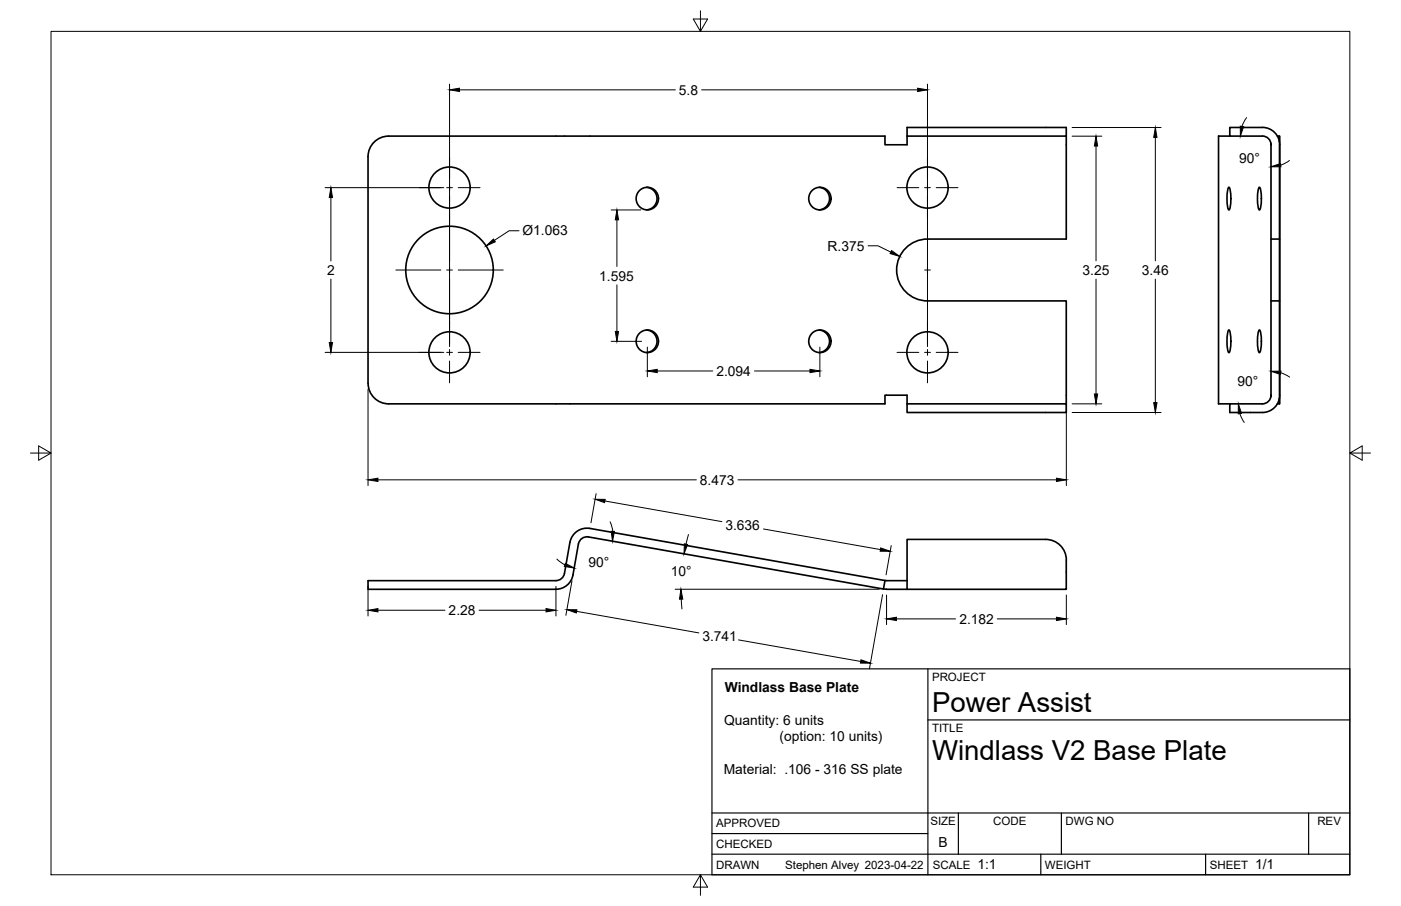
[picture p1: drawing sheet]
<svg xmlns="http://www.w3.org/2000/svg" width="432mm" height="279mm" viewBox="0 0 432 279" stroke-linecap="round" stroke-linejoin="round" font-family="sans-serif">
<!-- layer: Visible -->
<g fill="none" stroke="#000" stroke-width=".51">
<path d="M279.6 39.3h49v2.7h-49zM389.1 39.3h-10.1v2.7h10.1M389.1 39.3a5.3 5.3 0 0 1 5.3 5.3v77.3a5.3 5.3 0 0 1-5.3 5.3M199.3 57.8a3.5 3.5 0 0 1 3.2 3.4 3.5 3.5 0 0 1-3.2 3.5M252.5 57.8a3.5 3.5 0 0 1 3.2 3.4 3.5 3.5 0 0 1-3.2 3.5M279.6 42v2.6h-6.8v-2.6h-153a6.4 6.4 0 0 0-6.4 6.3v69.9a6.4 6.4 0 0 0 6.4 6.3h153v-2.6h6.8v2.6M328.6 42v31.7h-42.7a9.5 9.5 0 0 0-9.5 9.6 9.5 9.5 0 0 0 9.5 9.5h42.7v31.7M378.6 57.9l.2-.2a10.5 10.5 0 0 1 0 7 10.9 10.9 0 0 1-.2-6.8zM379 42h-3.4v82.5h3.4M388 57.9l.2-.2a10.5 10.5 0 0 1 0 7 10.9 10.9 0 0 1-.2-6.8zM389.1 42a2.68 2.68 0 0 1 2.7 2.6M391.7 44.2v.4"/>
<path d="M391.7 44.6v29.1h2.7M393.7 42h.6v1.7M394.3 42v82.5M391.7 73.7v48.2M391.7 92.8h2.7M199.3 101.8a3.5 3.5 0 0 1 3.2 3.5 3.5 3.5 0 0 1-3.2 3.4M252.5 101.8a3.5 3.5 0 0 1 3.2 3.5 3.5 3.5 0 0 1-3.2 3.4M378.6 101.9l.2-.2a10.5 10.5 0 0 1 0 7.1 10.9 10.9 0 0 1-.2-6.9zM388 101.9l.2-.2a10.5 10.5 0 0 1 0 7.1 10.9 10.9 0 0 1-.2-6.9zM279.6 124.5h49v2.7h-49zM389.1 124.5h-10.1v2.7h10.1M391.7 121.9v.4"/>
<path d="M391.8 121.9a2.68 2.68 0 0 1-2.7 2.6M394.3 122.8v1.7h-.6M272.8 179l-91-16a5.4 5.4 0 0 0-6.2 4.3l-1.8 10.1-.9 1.2-1 .4-58.5 .1v2.6h57.9M272.8 179l-.5 2.7-90.9-16.1a2.68 2.68 0 0 0-3.1 2.2l-1.7 9.5a5.3 5.3 0 0 1-5.2 4.4M272.8 179l6.8 .1M279.6 166.3h42.7a6.4 6.4 0 0 1 6.4 6.4l-.1 9h-49zM272.3 181.6l.9 .1M273.2 181.7h6.4"/>
<circle cx="138.6" cy="57.8" r="6.4"/>
<circle cx="285.9" cy="57.8" r="6.4"/>
<circle cx="199.5" cy="61.2" r="3.5"/>
<circle cx="252.7" cy="61.2" r="3.5"/>
<circle cx="138.5" cy="83.3" r="13.5"/>
<circle cx="138.6" cy="108.7" r="6.4"/>
<circle cx="199.5" cy="105.2" r="3.5"/>
<circle cx="252.7" cy="105.2" r="3.5"/>
<circle cx="285.9" cy="108.7" r="6.4"/>
</g>
<!-- layer: Border -->
<path d="M15.7 9.7h400.3v260.1h-400.3zM215.9 3.3v6.4l-2.2-3.8h4.4l-2.2 3.8M9.4 139.7h6.3l-3.8-2.2v4.4l3.8-2.2M416 139.7l3.8 2.2v-4.4l-3.8 2.2h6.4M215.9 269.8l2.2 3.8h-4.4l2.2-3.8v6.3" fill="none" stroke="#000" stroke-width=".31"/>
<!-- layer: Titleblock -->
<path d="M219.4 206.3h196.6v63.5h-196.6zM286 206.3v63.5M286 222h130M219.4 257.1h66.6M219.4 250.7h196.6M295.4 250.7v12.7M327.1 250.7v12.7M403.3 250.7v12.7M219.4 263.4h196.6M320.8 263.4v6.4M371.6 263.4v6.4" fill="none" stroke="#000" stroke-width=".36"/>
<!-- layer: FD_Dimensions -->
<g fill="none" stroke="#000" stroke-width=".31">
<path d="M138.6 25.9v81M141.6 27.7h66.6M216.3 27.7h66.5M285.9 25.9v81M330.4 39.3h27.5M384.2 36.3l-1.4 2.7M100.2 57.9h36.6M330.4 42h9.2M337.8 45v35.4M356.1 42.4v38M397.4 49.5l-2.7 1.4M102 60.9v19.6"/>
<path d="M160 71.2h-3.1l-4.5 2.9M188.4 64.7h9.1M190.1 67.8v14.4M267.5 75.8h3.1l4 1.9M102 86.1v19.5M190.1 87.8v14.4M337.8 86.1v35.4M356.1 86.1v38.1M100.2 108.7h36.6M113.4 120v29.8M188.4 105.3h9.3M199.5 107v9.2"/>
<path d="M202.6 114.4h17.1M232.5 114.4h17.1M252.7 107v9.2M394.7 115l2.8 1.3M328.7 123.7v26.1M330.4 127.2h27.5M330.4 124.5h9.2M382.1 127.5l1.4 2.8M116.5 148h98.1M183.7 152.2l-1.6 9M186.4 154.5l36.1 6.4M227.5 148h98.1"/>
<path d="M171.6 172.4l2.5 1.8M176.3 179.1l-1.9 10.7M188 160.9l.9 3M212.2 164.8l-.8 3M235.3 163.1l36.1 6.4M274.7 168.3l-1.6 9M113.4 180.8v9.2M116.5 188.2h20.6M147.7 188.2h20.6M171.3 180.8v9.2M177.7 188.5l37.7 6.7M208.1 181.7h62.9"/>
<path d="M210 184.7l.2 3.1M227.6 197.3l37.7 6.7M272 183.4l-4 22.9M273.2 183.5v9.1M276.3 190.9h18.2M307.4 190.9h18.2M328.7 183.5v9.1"/>
</g>
<g fill="#000" stroke="#000" stroke-width=".31">
<path d="M138.6 27.7l3-.5v1zM282.8 27.2l3.1 .5-3.1 .5zM382.3 38.9l1 .2-1 2.9zM337.8 42l.5 3h-1zM356.1 39.3l.5 3.1h-1zM391.7 51.4l3-1 .1 1zM102 57.9l.5 3h-1zM149.8 75.8l2.3-2.1 .6 .9zM190.1 64.7l.5 3.1h-1zM274.8 77.3l2.5 1.8-3-.9zM101.5 105.6h1l-.5 3.1zM189.6 102.2h1l-.5 3.1z"/>
<path d="M199.5 114.4l3.1-.5v1zM249.6 113.9l3.1 .5-3.1 .5zM391.7 114.5l3.1-.1-.1 1.1zM337.3 121.5h1l-.5 3zM355.6 124.2h1l-.5 3zM381.7 124.5l1 3-1.1 .1zM113.4 148l3.1-.5v1zM183.4 154h3.1l-.2 1zM325.6 147.5l3.1 .5-3.1 .5zM174.2 173.7l2.8 1.5-3.1-.5zM188.4 163.9h1l-.6 3zM210.9 167.7l1 .2-1.1 2.9z"/>
<path d="M271.4 169l3 1h-3.1zM113.4 188.2l3.1-.5v1zM168.3 187.7l3 .5-3 .5zM174.7 188h3.1l-.2 1zM209.9 181.7l.5 3.1h-1zM273.2 190.9l3.1-.5v1zM325.6 190.4l3.1 .5-3.1 .5zM265.4 203.5l2.9 1h-3.1z"/>
</g>
<!-- layer: Smart Centers -->
<g fill="none" stroke="#000" stroke-width=".31">
<path d="M129.2 57.9h6.7M137.7 57.9h1.7M138.6 48.5v6.7M138.6 57v1.8M141.2 57.9h6.8M276.5 57.9h6.7M285 57.9h1.8M285.9 48.5v6.7M285.9 57v1.8M288.5 57.9h6.8M138.6 60.6v20M285.9 60.6v6.7"/>
<path d="M122 83.3h13.9M137.7 83.3h1.7M138.6 82.4v1.8M138.6 85.9v20.1M141.2 83.3h13.9M285 83.3h1.8M285.9 82.4v1.8M285.9 99.3v6.7M129.2 108.7h6.7M137.7 108.7h1.7M138.6 107.8v1.8M138.6 111.3v6.8"/>
<path d="M141.2 108.7h6.8M276.5 108.7h6.7M285 108.7h1.8M285.9 107.8v1.8M285.9 111.3v6.8M288.5 108.7h6.8"/>
</g>
<g font-size="8.5">
<text x="287.3" y="219.5">Power Assist</text>
<text x="287.3" y="234.5">Windlass V2 Base Plate</text>
</g>
<g font-size="4.3">
<text x="209.3" y="29.2">5.8</text>
<text x="381.9" y="50.2">90°</text>
<text x="161" y="72.6">Ø1.063</text>
<text x="255.1" y="77.3">R.375</text>
<text x="100.8" y="84.8">2</text>
<text x="184.7" y="86.5">1.595</text>
<text x="333.7" y="84.8">3.25</text>
<text x="351.9" y="84.8">3.46</text>
<text x="220.8" y="115.9">2.094</text>
<text x="381.4" y="118.9">90°</text>
<text x="215.7" y="149.5">8.473</text>
<text x="223.6" y="163.5">3.636</text>
<text x="181.4" y="175">90°</text>
<text x="206.8" y="177.7">10°</text>
<text x="138.3" y="189.7">2.28</text>
<text x="216.5" y="197.8">3.741</text>
<text x="295.7" y="192.4">2.182</text>
<text x="223.4" y="213.3">Windlass Base Plate</text>
<text x="223.2" y="223.5">Quantity: 6 units</text>
<text x="240.3" y="228.6">(option: 10 units)</text>
<text x="223.1" y="238.8">Material: .106 - 316 SS plate</text>
<text x="289.3" y="261.2">B</text>
<text x="301.2" y="268.1">1:1</text>
<text x="386.8" y="268.1">1/1</text>
</g>
<g font-size="3.5">
<text x="287.3" y="210.1">PROJECT</text>
<text x="287.3" y="225.8">TITLE</text>
<text x="220.7" y="255.2">APPROVED</text>
<text x="286.7" y="254.5">SIZE</text>
<text x="306.1" y="254.5">CODE</text>
<text x="328.4" y="254.5">DWG NO</text>
<text x="406" y="254.5">REV</text>
<text x="220.7" y="261.5">CHECKED</text>
<text x="220.7" y="267.9">DRAWN</text>
<text x="242" y="267.9">Stephen Alvey 2023-04-22</text>
<text x="287.5" y="267.9">SCALE</text>
<text x="322.1" y="267.9">WEIGHT</text>
<text x="372.9" y="267.9">SHEET</text>
</g>
</svg>
